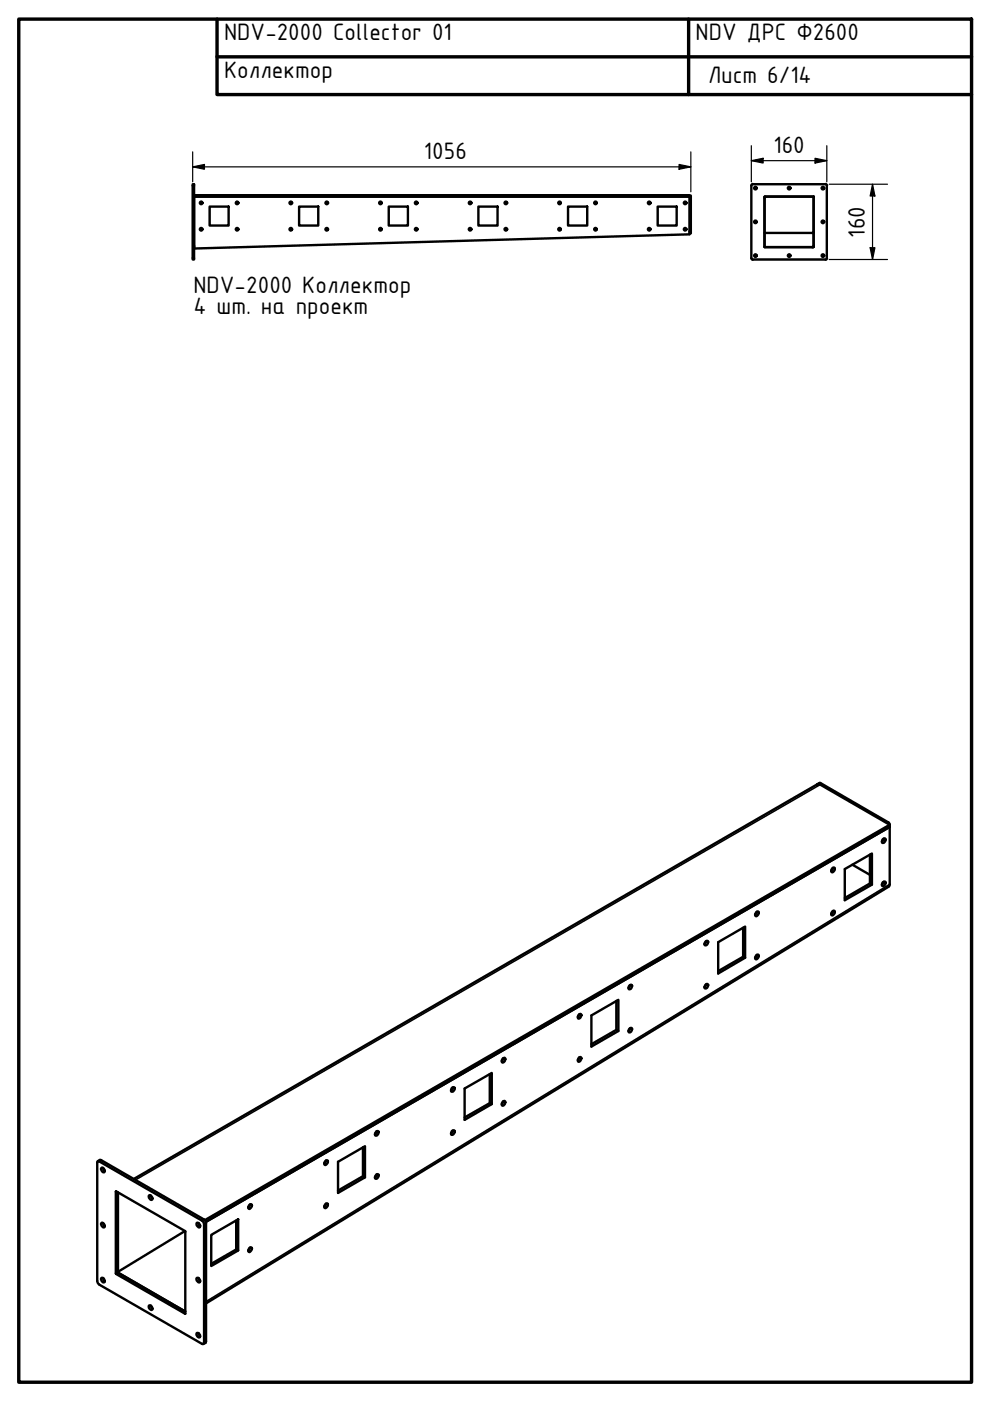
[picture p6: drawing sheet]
<svg xmlns="http://www.w3.org/2000/svg" width="210mm" height="297mm" viewBox="0 0 210 297" stroke-linecap="round" stroke-linejoin="round" font-family="sans-serif">
<!-- layer: Visible (ISO) -->
<g fill="none" stroke="#000" stroke-width=".51">
<path d="M40.9 39.1h.2v15.9h-.2zM159.6 39.1h15.4M159.6 39l-.3 .3v15.4M175 39l.3 .3M175.3 39.4v15.3M41.1 41.4h105.1v.3h-105.1zM41.1 41.7h105.1v8l-105.1 3v-.6v.3M44.4 43.8h4.1v4h-4.1zM63.4 43.8h4.1v4h-4.1zM82.4 43.8h4.1v4h-4.1zM101.4 43.8h4.1v4h-4.1zM120.4 43.8h4.1v4h-4.1z"/>
<path d="M139.4 43.8h4.1v4h-4.1zM146.2 41.5h.3v8h-.3M159.3 54.7l.3 .4M159.6 55h15.4M162.1 41.7h10.4v10.7M162.1 41.7v10.7M162.4 41.7l-.3 .3v10.4l10.5-.1M172.5 41.7h.1M172.5 52.1l-.2 .3M172.5 49.1l-.2 .3h-10.2M175.3 54.7l-.3 .4M173.3 166.3l.4-.1 14.9 8.7v.4"/>
<path d="M173.3 166.3l.6-.3 14.4 8.4 .3 .5-145.2 83.8M173.3 166.3l-144.9 83.7M173.4 166.2l-.1 .1M187.1 178l.4-.3a.55 .55 0 0 1 .1 .7 .55 .55 0 0 1-.6 .3zM187.3 177.8l-.3 .6M188.6 175.3v12.3l-.2 .4-144.7 88.3M188.6 175.3l-145 83.8M149.5 199.7l.4-.2a.56 .56 0 0 1 .1 .6 .56 .56 0 0 1-.6 .3v-.3zM149.7 199.5l-.3 .6M157.6 196.7v6.1l.4 .3-5.7 3.3v-6.6l5.7-3.3v6.6M160.4 193.4l.1-.1a.45 .45 0 0 1 .4 .4 .45 .45 0 0 1-.4 .5l-.2 .1-.2-.3zM160.4 193.3l-.3 .6"/>
<path d="M176.4 193.4l.3-.3a.45 .45 0 0 1 .3 .5 .45 .45 0 0 1-.3 .4h-.4zM176.5 184.1l.2-.1a.45 .45 0 0 1 .3 .4 .45 .45 0 0 1-.3 .5h-.3l-.2-.2zM176.6 193.2l-.4 .6M176.6 184l-.4 .6M180.7 183.3l3.7 2.2M184.4 181.2v6.1l.5 .3-5.8 3.3v-6.6l5.8-3.3v6.6M184.4 187.3l-5.3 3.1M187.1 187.1l.4-.2a.55 .55 0 0 1 .1 .7 .55 .55 0 0 1-.6 .2zM187.2 187.1h.1M187.3 187l-.3 .6M122.8 215.1l.3-.1a.56 .56 0 0 1 0 .6 .56 .56 0 0 1-.5 .3v-.5zM122.9 215l-.4 .6"/>
<path d="M130.7 212.2v6.1l.4 .3-5.7 3.3v-6.6l5.7-3.3v6.6M130.7 218.3l-5.3 3.1M133.4 218.2l.4-.3a.56 .56 0 0 1 .1 .7 .56 .56 0 0 1-.6 .2zM133.4 209l.4-.2a.56 .56 0 0 1 .1 .6 .56 .56 0 0 1-.6 .3zM133.6 218l-.4 .6M133.6 208.9l-.4 .6M149.5 208.9l.4-.3a.56 .56 0 0 1 .1 .7 .56 .56 0 0 1-.6 .2v-.3zM149.7 208.7l-.3 .6M157.6 202.8l-5.3 3.1M160.4 202.5l.1-.1a.45 .45 0 0 1 .4 .5 .45 .45 0 0 1-.4 .4l-.2 .1-.2-.2zM160.4 202.5l-.3 .6M79.8 239.8l-.3 .7"/>
<path d="M95.9 239.8l.3-.2a.55 .55 0 0 1 .1 .7 .55 .55 0 0 1-.6 .3v-.5zM95.9 230.6l.3-.1a.55 .55 0 0 1 .1 .7 .55 .55 0 0 1-.6 .2v-.4zM96 239.7l-.4 .6M96 230.6l-.4 .6M103.8 227.7v6.2l.5 .2-5.8 3.3v-6.6l5.8-3.3v6.6M103.8 233.9l-5.3 3M106.6 233.5h.2a.45 .45 0 0 1 .4 .4 .45 .45 0 0 1-.4 .4l-.3 .1-.1-.2zM106.6 224.4l.2-.1a.45 .45 0 0 1 .4 .5 .45 .45 0 0 1-.4 .4l-.3 .1-.1-.2zM106.7 233.5l-.3 .6M106.7 224.4l-.3 .5M122.8 224.2l.3-.1a.56 .56 0 0 1 0 .6 .56 .56 0 0 1-.5 .3v-.4zM122.9 224.2l-.4 .6"/>
<path d="M20.7 246.2l.6-.3 .2 .1 21.8 12.6 .3 .3 .1 25.5-.1 .3-.5 .2M20.8 246.2l22 12.6 .4 .4v25.7h-.4l-22-12.8-.2-.5v-25.1zM21.6 259.2a.63 .63 0 0 1 .4 1.1 .66 .66 0 0 1-.4-1.1zM21.6 247.6a.63 .63 0 0 1 .4 1 .66 .66 0 0 1-.4-1zM21.8 259.3l.4 .6M21.8 247.6l.4 .6M24.6 252.6l14.6 8.4 .1 17.5-14.7-8.4zM25 252.8l.1 17.1M25 252.8v16.8M31.6 253.5a.55 .55 0 0 1 .6 .2 .55 .55 0 0 1-.1 .7l-.5-.5zM32 253.5l.3 .6M41.7 259.3a.55 .55 0 0 1 .6 .3 .55 .55 0 0 1-.1 .7l-.5-.5z"/>
<path d="M42.1 259.3l.3 .6M42.2 259.4h-.1M42.4 259.8h-.1M50.1 258.8v6.1M52.9 255.4l.3-.1a.54 .54 0 0 1 .1 .6 .54 .54 0 0 1-.6 .3l-.1-.3zM53 255.4l-.4 .6M69 255.3l.2-.1a.45 .45 0 0 1 .4 .4 .45 .45 0 0 1-.4 .5h-.3l-.2-.2zM69 246.1l.2-.1a.45 .45 0 0 1 .4 .5 .45 .45 0 0 1-.4 .4l-.3 .1-.2-.2zM69.1 255.2l-.4 .6M69.1 246.1l-.4 .6M77 243.2v6.2l.4 .2-5.7 3.3v-6.6l5.7-3.3v6.6M77 249.4l-5.3 3"/>
<path d="M79.7 249.2l.2-.3a.47 .47 0 0 1 .4 .5 .47 .47 0 0 1-.4 .5h-.4zM79.7 240.1l.2-.3a.47 .47 0 0 1 .4 .5 .47 .47 0 0 1-.4 .4h-.4zM79.8 249l-.3 .6M21.5 271a.56 .56 0 0 1 .6 .2 .56 .56 0 0 1-.1 .7l-.4-.3-.2-.3zM21.8 271l.4 .6M25 269.8l14.3 8.3M31.6 276.8a.55 .55 0 0 1 .6 .3 .55 .55 0 0 1-.1 .6l-.5-.4zM32 276.8l.3 .6M39.2 261l-14.2 8.6M41.7 271a.55 .55 0 0 1 .6 .2 .55 .55 0 0 1-.1 .7l-.5-.4zM42.1 271l.3 .6M42.1 271v.1"/>
<path d="M42.4 271.5v.1M44.8 261.8l5.7-3.3v6.6l-5.7 3.3zM50.5 265.1l-.4-.2-5.3 3.1M52.9 264.6l.3-.2a.54 .54 0 0 1 .1 .7 .54 .54 0 0 1-.6 .3l-.1-.3zM53 264.5l-.4 .6M41.7 282.6a.55 .55 0 0 1 .6 .3 .55 .55 0 0 1-.1 .7l-.5-.5zM42.1 282.6l.3 .7"/>
<circle cx="160.2" cy="39.9" r=".28"/>
<circle cx="167.3" cy="39.9" r=".28"/>
<circle cx="174.5" cy="39.9" r=".28"/>
<circle cx="42.7" cy="48.6" r=".28"/>
<circle cx="42.7" cy="43" r=".28"/>
<circle cx="50.3" cy="43" r=".28"/>
<circle cx="50.3" cy="48.6" r=".28"/>
<circle cx="61.7" cy="43" r=".28"/>
<circle cx="61.7" cy="48.6" r=".28"/>
<circle cx="69.3" cy="43" r=".28"/>
<circle cx="69.3" cy="48.6" r=".28"/>
<circle cx="80.7" cy="48.6" r=".28"/>
<circle cx="80.7" cy="43" r=".28"/>
<circle cx="88.2" cy="43" r=".28"/>
<circle cx="88.2" cy="48.6" r=".28"/>
<circle cx="99.7" cy="43" r=".28"/>
<circle cx="99.7" cy="48.6" r=".28"/>
<circle cx="107.3" cy="43" r=".28"/>
<circle cx="107.3" cy="48.6" r=".28"/>
<circle cx="118.6" cy="43" r=".28"/>
<circle cx="118.6" cy="48.6" r=".28"/>
<circle cx="126.3" cy="43" r=".28"/>
<circle cx="126.3" cy="48.6" r=".28"/>
<circle cx="137.6" cy="48.6" r=".28"/>
<circle cx="137.6" cy="43" r=".28"/>
<circle cx="145.3" cy="48.6" r=".28"/>
<circle cx="145.3" cy="43" r=".28"/>
<circle cx="160.2" cy="47" r=".28"/>
<circle cx="160.2" cy="54.2" r=".28"/>
<circle cx="167.3" cy="54.2" r=".28"/>
<circle cx="174.5" cy="54.2" r=".28"/>
<circle cx="174.5" cy="47" r=".28"/>
</g>
<circle cx="172.3" cy="52.4" r=".25" fill="#000"/>
<!-- layer: Visible Narrow (ISO) -->
<path d="M173.9 166.4l-145.2 83.8M173.9 166l-.3 .2M188.3 174.4l-.2 .1M188.6 187.5l-144.9 88.5M21.5 246l-.5 .2M24.6 252.6h.1M43.3 258.6l-.5 .2M43.7 259.3l-.4 .2M25 269.7l-.4 .3M25.1 269.9l-.5 .2M39.3 278.5h-.1M43.7 284.4l-.4 .3" fill="none" stroke="#000" stroke-width=".34"/>
<!-- layer: Border (ISO) -->
<path d="M4 4h202v289.1h-202zM46 4v16.1h160M46 12.1h160M146 4v16.1" fill="none" stroke="#000" stroke-width=".72"/>
<!-- layer: Dimension (ISO) -->
<g fill="none" stroke="#000" stroke-width=".25">
<path d="M40.9 35.4l2.4-.5v1zM40.9 35.4h105.6M40.9 32.2v6.4M144 34.9l2.5 .5-2.5 .5zM146.5 32.2v8.5M159.3 34.1l2.5-.5v1zM159.3 34.1h16M159.3 30.9v7.7M172.8 33.6l2.5 .5-2.5 .5zM175.3 30.9v7.7M175.8 39.1h12.4M185 39.1l.5 2.5h-1z"/>
<path d="M185 39.1v15.9M175.8 55h12.4M184.5 52.5h1l-.5 2.5z"/>
</g>
<path d="M40.9 35.4l2.4-.5v1zM144 34.9l2.5 .5-2.5 .5zM159.3 34.1l2.5-.5v1zM172.8 33.6l2.5 .5-2.5 .5zM184.5 52.5h1l-.5 2.5zM185 39.1l.5 2.5h-1z" fill="#000"/>
<g font-size="5.4">
<text x="47.5" y="8.5">NDV-2000 Collector 01</text>
<text x="147.5" y="8.5">NDV ДРС Ф2600</text>
<text x="47.5" y="16.5">Коллектор</text>
<text x="150.1" y="17.6">Лист 6/14</text>
<text x="89.9" y="33.8">1056</text>
<text x="164" y="32.5">160</text>
<text x="183.4" y="50.4" transform="rotate(-90 183.4 50.4)">160</text>
<text x="41" y="62">NDV-2000 Коллектор</text>
<text x="41" y="66.5">4 шт. на проект</text>
</g>
</svg>
